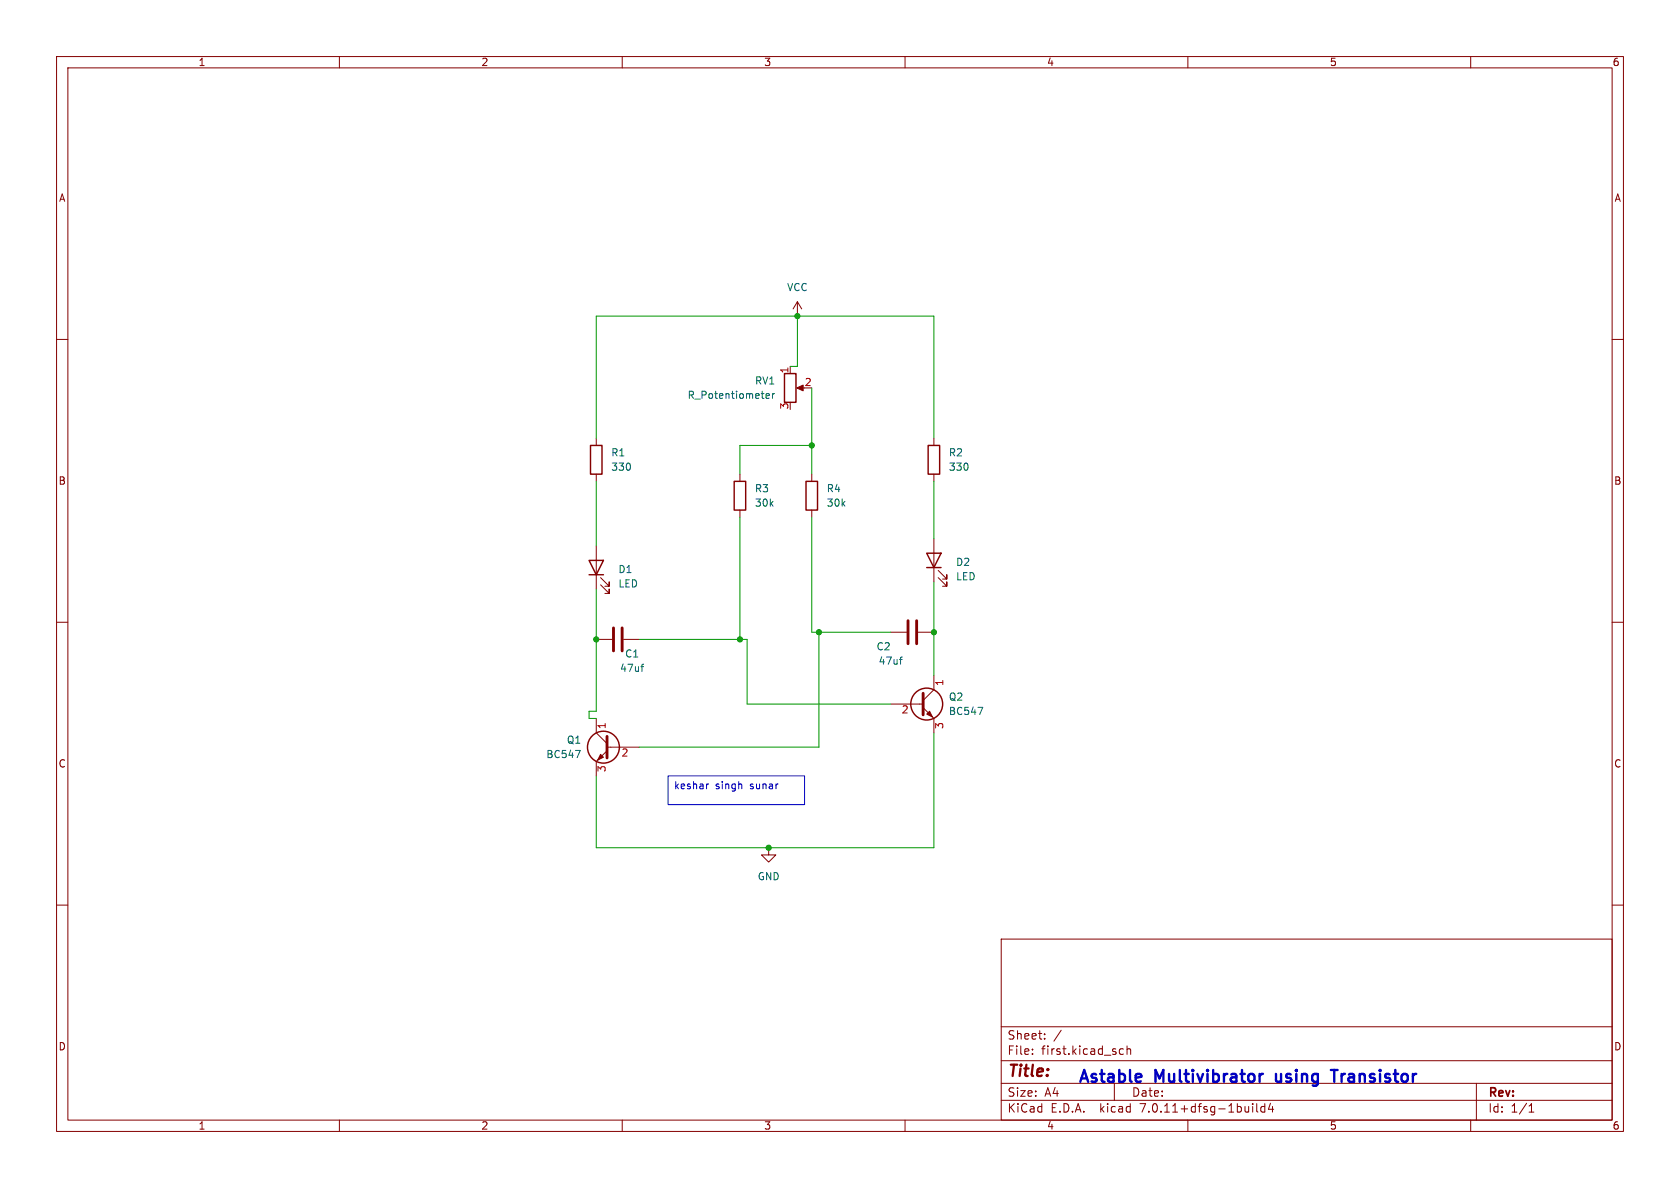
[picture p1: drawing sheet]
<svg xmlns="http://www.w3.org/2000/svg" width="297mm" height="210mm" viewBox="0 0 297 210" stroke-linecap="round" stroke-linejoin="round" font-family="sans-serif">
<g fill="none" stroke="#840000" stroke-width=".18">
<path d="M10 10h277v190h-277zM12 12h273v186h-273zM60 10v2M110 10v2M160 10v2M210 10v2M260 10v2M10 60h2M141 53.3l-.8 1.3M141 53.3v2.6M141 53.3l.7 1.3M285 60h2"/>
<path d="M105.4 77.5v1.2M139.7 64.8v1.2M141.2 68.6h1M165.1 77.5v1.2M105.4 83.8v1.3M105.4 96.5v7.6M130.8 83.8v1.3M130.8 90.2v1.2M143.5 83.8v1.3M143.5 90.2v1.2M165.1 83.8v1.3M165.1 95.3v7.6"/>
<path d="M10 110h2M105.4 113h2.8M106.2 103.4l1.5 1.5v-.8v.8h-.8M106.2 102.1l1.5 1.5v-.7v.7h-.8M110.2 113h2.8M157.5 111.8h2.8M162.3 111.8h2.8M165.1 119.4v2.5l-1.9 1.9M165.9 102.1l1.5 1.5v-.7v.7h-.8M165.9 100.8l1.5 1.6v-.8v.8h-.8M285 110h2M105.4 127v2.5l1.9 1.9"/>
<path d="M107.3 132.7l-1.9 1.9v2.6M107.3 132.1h5.7M157.5 124.5h5.7M163.2 125.1l1.9 1.9v2.5M10 160h2M135.9 149.9v1.2h1.3l-1.3 1.3-1.3-1.3h1.3M285 160h2M177 166h108v32h-108zM60 198v2M110 198v2M160 198v2M177 194.5h108"/>
<path d="M177 191.5h108M177 187.5h108M177 181.5h108M182.5 186.3v.1M182.5 185.5v.1M184.7 183.6v.1M184.7 182.8v.1M187.6 182.1l-1.3 2M197 191.5v3M197.9 186.1l.3 .3 .4-.1M198.6 185.5l-.4-.1-.3 .3M199.2 185.5l.3-.1 .3 .1 .1 .9"/>
<path d="M199.2 184.9v1.5M210 198v2M221.5 195.1v.1M221.5 195.6v1M222.2 195.1v1.3l.2 .2M223.6 195.1v1.5M223.6 195.7l-.4-.1-.3 .3v.4l.1 .2h.6M224.6 195l-.4 1.1h1M225 195.6v1M260 198v2M261 191.5v6.5M270.3 196.6h.9"/>
<path d="M270.3 195.5l.4-.4v1.5"/>
</g>
<path d="M108.5 111v4.1M110 111v4.1M160.5 109.7v4.1M162.1 109.7v4.1M107.3 130.2v3.8M163.2 122.6v3.8" fill="none" stroke="#840000" stroke-width=".51"/>
<path d="M135.4 70l.6-.1v-.3h-.4l-.2 .2 .1 .6h.5M136.6 69.6v.8M136.9 69.6l-.3 .2M113.3 117.8h.5M113.8 117.4l-.3 .1M159 116.6h.5M159.5 116.1l-.2 .1M101.7 132.7h.9l-.6 1.2M172.9 125h.8l-.5 1.3" fill="none" stroke="#006464" stroke-width=".18"/>
<g fill="#840000" stroke="#840000" stroke-width=".18">
<path d="M163.8 126.2l.5-.5 .5 1z"/>
<path d="M106.2 133.4l.5 .5-1 .5z"/>
<path d="M140.8 68.6l1.2-.5v1z"/>
</g>
<g fill="none" stroke="#840000" stroke-width=".25">
<path d="M104.4 78.7h2v5.1h-2zM138.7 66h2v5.1h-2zM164.1 78.7h2v5.1h-2zM104.1 99.1h2.6l-1.3 2.5zM129.8 85.1h2v5.1h-2zM142.5 85.1h2v5.1h-2zM163.8 97.8h2.6l-1.3 2.5zM104.1 101.6h2.6M163.8 100.3h2.6"/>
<circle cx="106.7" cy="132.1" r="2.82"/>
<circle cx="163.8" cy="124.5" r="2.82"/>
</g>
<path d="M223.3 189.8l-.4 .1M225.6 189.8l.1 1.3M235.3 189.1h1.2M235.9 189.1v2.1" fill="none" stroke="#0000c2" stroke-width=".42"/>
<path d="M118.1 137.2h24.1v5h-24.1zM125.3 138.6l-.3 .1" fill="none" stroke="#0000c2" stroke-width=".18"/>
<g fill="none" stroke="#009600" stroke-width=".18">
<path d="M141 55.9v8.9h-1.3M105.4 77.5v-21.6h59.7v21.6M143.5 78.7h-12.7v5.1M143.5 68.6v15.2M105.4 85.1v11.4M130.8 91.4v21.6M143.5 91.4v20.4h14M165.1 85.1v10.2M105.4 104.1v21.6h-1.3v1.3h1.3M113 113h19.1v11.5h25.4M144.8 111.8v20.3h-31.8M165.1 102.9v16.5"/>
<path d="M165.1 129.5v20.4h-59.7v-12.7"/>
</g>
<g fill="#009600" stroke="#009600" stroke-width=".18">
<circle cx="143.5" cy="78.7" r=".46"/>
<circle cx="144.8" cy="111.8" r=".46"/>
<circle cx="141" cy="55.9" r=".46"/>
<circle cx="165.1" cy="111.8" r=".46"/>
<circle cx="135.9" cy="149.9" r=".46"/>
<circle cx="130.8" cy="113" r=".46"/>
<circle cx="105.4" cy="113" r=".46"/>
</g>
<g font-size="2.9" fill="#0000c2">
<text x="190.5" y="191.5">Astable</text>
<text x="204.3" y="191.5">Multivibrator</text>
<text x="226.5" y="191.5">using</text>
<text x="237.3" y="191.5">Transistor</text>
</g>
<text font-size="2.8" fill="#840000" x="178" y="190.9">Title:</text>
<g font-size="2.1" fill="#840000">
<text x="178" y="184">Sheet:</text>
<text x="178" y="186.7">File:</text>
<text x="184.1" y="186.7">first.kicad_sch</text>
<text x="178" y="196.9">KiCad</text>
<text x="178" y="194.1">Size:</text>
<text x="184.7" y="194.1">A4</text>
<text x="185.7" y="196.9">E.D.A.</text>
<text x="194.6" y="196.9">kicad</text>
<text x="200" y="194.1">Date:</text>
<text x="201.8" y="196.9">7.0.11+dfsg-1build4</text>
<text x="263" y="194.3">Rev:</text>
<text x="263" y="196.9">Id:</text>
<text x="267.1" y="196.9">1/1</text>
</g>
<g font-size="1.8" fill="#840000">
<text x="35" y="11.9">1</text>
<text x="85" y="11.9">2</text>
<text x="135" y="11.9">3</text>
<text x="185" y="11.9">4</text>
<text x="235" y="11.9">5</text>
<text x="285" y="11.9">6</text>
<text x="10.3" y="35.9">A</text>
<text x="285.3" y="35.9">A</text>
<text x="10.3" y="85.9">B</text>
<text x="285.3" y="85.9">B</text>
<text x="10.3" y="135.9">C</text>
<text x="285.3" y="135.9">C</text>
<text x="10.3" y="185.9">D</text>
<text x="285.3" y="185.9">D</text>
<text x="35" y="199.9">1</text>
<text x="85" y="199.9">2</text>
<text x="135" y="199.9">3</text>
<text x="185" y="199.9">4</text>
<text x="235" y="199.9">5</text>
<text x="285" y="199.9">6</text>
</g>
<g font-size="1.8" fill="#006464">
<text x="139.1" y="51.7">VCC</text>
<text x="121.5" y="70.7">R_Potentiometer</text>
<text x="133.4" y="68.2">RV1</text>
<text x="108" y="80.9">R1</text>
<text x="108" y="83.4">330</text>
<text x="167.6" y="80.9">R2</text>
<text x="167.6" y="83.4">330</text>
<text x="133.4" y="87.2">R3</text>
<text x="133.4" y="89.8">30k</text>
<text x="146.1" y="87.2">R4</text>
<text x="146.1" y="89.8">30k</text>
<text x="109.2" y="101.5">D1</text>
<text x="168.9" y="100.2">D2</text>
<text x="109.2" y="104.1">LED</text>
<text x="168.9" y="102.8">LED</text>
<text x="109.5" y="119">47uf</text>
<text x="110.4" y="116.4">C1</text>
<text x="154.9" y="115.2">C2</text>
<text x="155.2" y="117.7">47uf</text>
<text x="167.6" y="124.1">Q2</text>
<text x="100.1" y="131.7">Q1</text>
<text x="167.6" y="126.6">BC547</text>
<text x="96.5" y="134.2">BC547</text>
<text x="133.9" y="155.8">GND</text>
</g>
<g font-size="1.8" fill="#a90000">
<text x="139.4" y="66.1" transform="rotate(-90 139.4 66.1)">1</text>
<text x="142.2" y="68.3">2</text>
<text x="139.4" y="72.5" transform="rotate(-90 139.4 72.5)">3</text>
<text x="167.1" y="121.4" transform="rotate(-90 167.1 121.4)">1</text>
<text x="107.4" y="129" transform="rotate(-90 107.4 129)">1</text>
<text x="159.3" y="126.4">2</text>
<text x="167.1" y="129" transform="rotate(-90 167.1 129)">3</text>
<text x="107.4" y="136.6" transform="rotate(-90 107.4 136.6)">3</text>
<text x="109.8" y="134.1">2</text>
</g>
<g font-size="1.8" fill="#0000c2">
<text x="119.1" y="139.8">keshar</text>
<text x="126.5" y="139.8">singh</text>
<text x="132.7" y="139.8">sunar</text>
</g>
</svg>
